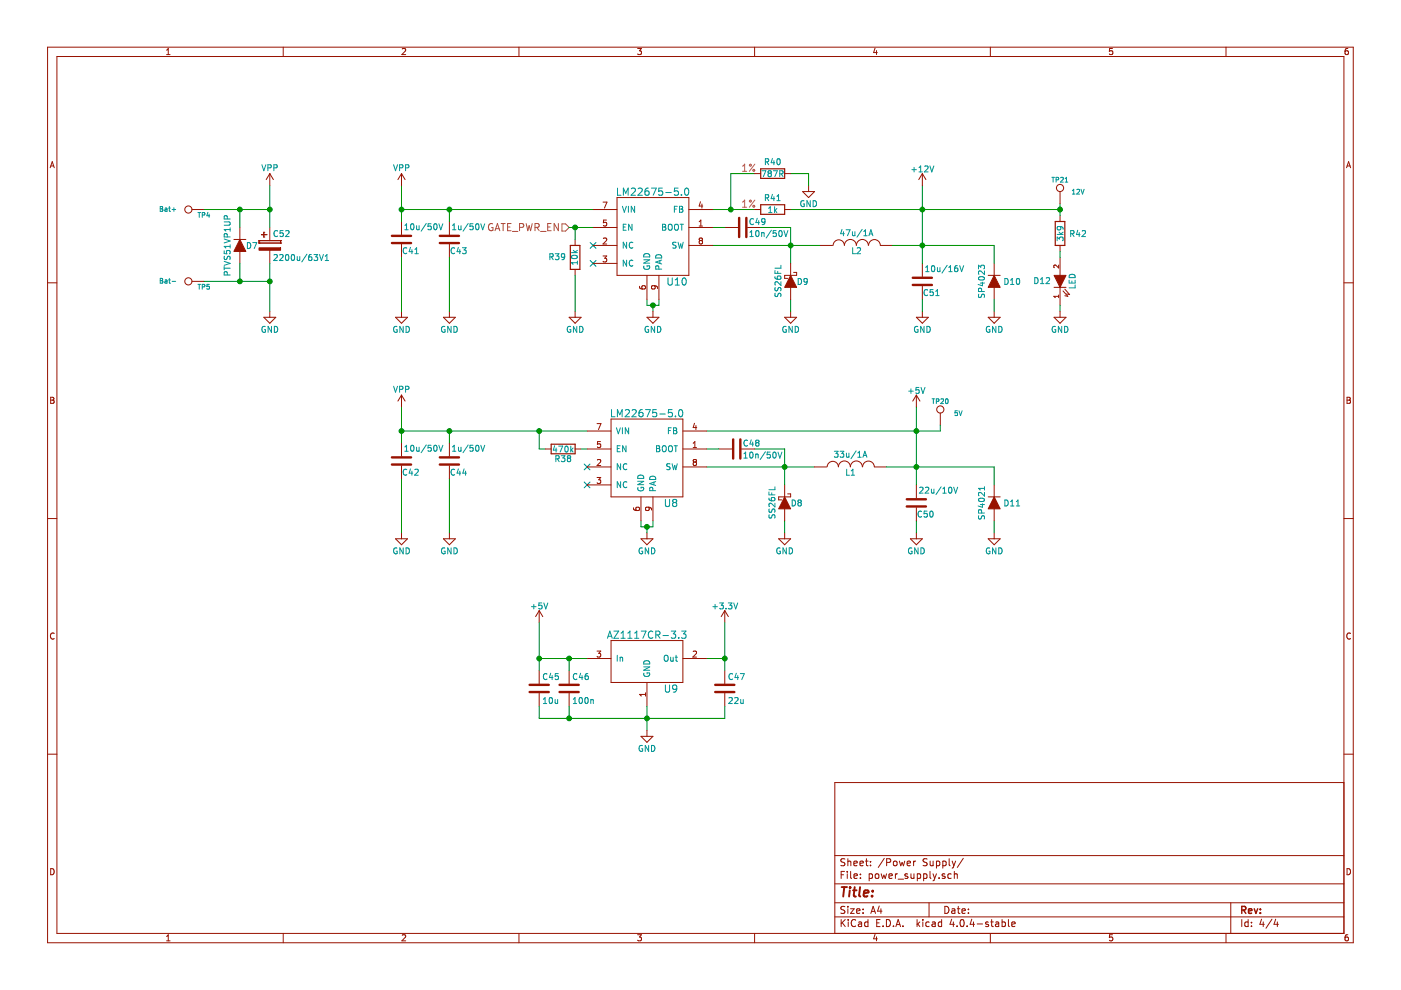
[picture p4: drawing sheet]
EESchema Schematic File Version 2
LIBS:MotCtrl-rescue
LIBS:74xgxx
LIBS:74xx
LIBS:ac-dc
LIBS:actel
LIBS:adc-dac
LIBS:Altera
LIBS:analog_devices
LIBS:analog_switches
LIBS:atmel
LIBS:audio
LIBS:brooktre
LIBS:cmos_ieee
LIBS:cmos4000
LIBS:conn
LIBS:contrib
LIBS:cypress
LIBS:dc-dc
LIBS:device
LIBS:digital-audio
LIBS:display
LIBS:dsp
LIBS:elec-unifil
LIBS:ESD_Protection
LIBS:ftdi
LIBS:gennum
LIBS:graphic
LIBS:hc11
LIBS:intel
LIBS:interface
LIBS:ir
LIBS:Lattice
LIBS:linear
LIBS:logo
LIBS:maxim
LIBS:memory
LIBS:microchip_dspic33dsc
LIBS:microchip_pic10mcu
LIBS:microchip_pic12mcu
LIBS:microchip_pic16mcu
LIBS:microchip_pic18mcu
LIBS:microchip_pic32mcu
LIBS:microchip
LIBS:microcontrollers
LIBS:motor_drivers
LIBS:motorola
LIBS:msp430
LIBS:nordicsemi
LIBS:nxp_armmcu
LIBS:onsemi
LIBS:opto
LIBS:Oscillators
LIBS:philips
LIBS:Power_Management
LIBS:power
LIBS:powerint
LIBS:pspice
LIBS:references
LIBS:regul
LIBS:relays
LIBS:rfcom
LIBS:sensors
LIBS:silabs
LIBS:siliconi
LIBS:stm8
LIBS:stm32
LIBS:supertex
LIBS:switches
LIBS:texas
LIBS:transf
LIBS:transistors
LIBS:ttl_ieee
LIBS:valves
LIBS:video
LIBS:Xicor
LIBS:xilinx
LIBS:Zilog
LIBS:wslp2726
LIBS:test
LIBS:az1117c
LIBS:ina240
LIBS:FDBL0110N60
LIBS:lm5101a
LIBS:LM22675
LIBS:electromechanical
LIBS:MotCtrl-cache
EELAYER 25 0
EELAYER END
$Descr A4 11693 8268
encoding utf-8
Sheet 4 4
Title ""
Date ""
Rev ""
Comp ""
Comment1 ""
Comment2 ""
Comment3 ""
Comment4 ""
$EndDescr
$Comp
L +5V #PWR077
U 1 1
P 4500 5200
F 0 "#PWR077" H 4500 5050 50  0001 C CNN
F 1 "+5V" H 4500 5340 50  0000 C CNN
F 2 "" H 4500 5200 60  0000 C CNN
F 3 "" H 4500 5200 60  0000 C CNN
	1    4500 5200
	1    0    0    -1  
$EndComp
$Comp
L +3.3V #PWR078
U 1 1
P 6050 5200
F 0 "#PWR078" H 6050 5050 50  0001 C CNN
F 1 "+3.3V" H 6050 5340 50  0000 C CNN
F 2 "" H 6050 5200 60  0000 C CNN
F 3 "" H 6050 5200 60  0000 C CNN
	1    6050 5200
	1    0    0    -1  
$EndComp
$Comp
L AZ1117CR-3.3 U9
U 1 1
P 5400 5500
F 0 "U9" H 5600 5250 60  0000 C CNN
F 1 "AZ1117CR-3.3" H 5400 5700 60  0000 C CNN
F 2 "TO_SOT_Packages_SMD:SOT89-3_Housing" H 5400 5500 60  0001 C CNN
F 3 "" H 5400 5500 60  0001 C CNN
	1    5400 5500
	1    0    0    -1  
$EndComp
$Comp
L C C46
U 1 1
P 4750 5750
F 0 "C46" H 4775 5850 50  0000 L CNN
F 1 "100n" H 4775 5650 50  0000 L CNN
F 2 "Capacitors_SMD:C_0402" H 4788 5600 30  0001 C CNN
F 3 "" H 4750 5750 60  0000 C CNN
	1    4750 5750
	1    0    0    -1  
$EndComp
$Comp
L C C47
U 1 1
P 6050 5750
F 0 "C47" H 6075 5850 50  0000 L CNN
F 1 "22u" H 6075 5650 50  0000 L CNN
F 2 "Capacitors_SMD:C_0805" H 6088 5600 30  0001 C CNN
F 3 "" H 6050 5750 60  0000 C CNN
	1    6050 5750
	1    0    0    -1  
$EndComp
$Comp
L C C45
U 1 1
P 4500 5750
F 0 "C45" H 4525 5850 50  0000 L CNN
F 1 "10u" H 4525 5650 50  0000 L CNN
F 2 "Capacitors_SMD:C_0805" H 4538 5600 30  0001 C CNN
F 3 "" H 4500 5750 60  0000 C CNN
	1    4500 5750
	1    0    0    -1  
$EndComp
Wire Wire Line
	4750 5600 4750 5500
Wire Wire Line
	4500 5500 4900 5500
Wire Wire Line
	5900 5500 6050 5500
Wire Wire Line
	6050 5200 6050 5600
Wire Wire Line
	5400 5900 5400 6100
Wire Wire Line
	4500 6000 6050 6000
Wire Wire Line
	6050 6000 6050 5900
Connection ~ 5400 6000
Wire Wire Line
	4750 6000 4750 5900
Wire Wire Line
	4500 6000 4500 5900
Connection ~ 4750 6000
Wire Wire Line
	4500 5200 4500 5600
Connection ~ 4750 5500
Connection ~ 4500 5500
Connection ~ 6050 5500
$Comp
L GND #PWR079
U 1 1
P 5400 6100
F 0 "#PWR079" H 5400 5850 50  0001 C CNN
F 1 "GND" H 5400 5950 50  0000 C CNN
F 2 "" H 5400 6100 60  0000 C CNN
F 3 "" H 5400 6100 60  0000 C CNN
	1    5400 6100
	1    0    0    -1  
$EndComp
$Comp
L CP C52
U 1 1
P 2250 2050
F 0 "C52" H 2275 2150 50  0000 L CNN
F 1 "2200u/63V1" H 2275 1950 50  0000 L CNN
F 2 "Capacitors_angled:C_Radial_D18_L37_P7.5_Angled" H 2288 1900 30  0001 C CNN
F 3 "" H 2250 2050 60  0000 C CNN
	1    2250 2050
	1    0    0    -1  
$EndComp
$Comp
L VPP #PWR080
U 1 1
P 2250 1550
F 0 "#PWR080" H 2250 1400 50  0001 C CNN
F 1 "VPP" H 2250 1700 50  0000 C CNN
F 2 "" H 2250 1550 60  0000 C CNN
F 3 "" H 2250 1550 60  0000 C CNN
	1    2250 1550
	1    0    0    -1  
$EndComp
$Comp
L GND #PWR081
U 1 1
P 2250 2600
F 0 "#PWR081" H 2250 2350 50  0001 C CNN
F 1 "GND" H 2250 2450 50  0000 C CNN
F 2 "" H 2250 2600 60  0000 C CNN
F 3 "" H 2250 2600 60  0000 C CNN
	1    2250 2600
	1    0    0    -1  
$EndComp
Wire Wire Line
	2250 2200 2250 2600
Wire Wire Line
	2250 1550 2250 1900
$Comp
L GND #PWR082
U 1 1
P 5450 2600
F 0 "#PWR082" H 5450 2350 50  0001 C CNN
F 1 "GND" H 5450 2450 50  0000 C CNN
F 2 "" H 5450 2600 60  0000 C CNN
F 3 "" H 5450 2600 60  0000 C CNN
	1    5450 2600
	1    0    0    -1  
$EndComp
Wire Wire Line
	5400 2500 5400 2550
Wire Wire Line
	5400 2550 5500 2550
Wire Wire Line
	5450 2550 5450 2600
Wire Wire Line
	5500 2550 5500 2500
Connection ~ 5450 2550
NoConn ~ 4950 2200
NoConn ~ 4950 2050
Wire Wire Line
	5950 1750 6300 1750
Wire Wire Line
	6300 1450 6100 1450
Wire Wire Line
	6100 1450 6100 1750
Connection ~ 6100 1750
$Comp
L C C49
U 1 1
P 6200 1900
F 0 "C49" V 6150 1950 50  0000 L CNN
F 1 "10n/50V" V 6250 1950 50  0000 L CNN
F 2 "Capacitors_SMD:C_0402" H 6238 1750 30  0001 C CNN
F 3 "" H 6200 1900 60  0000 C CNN
	1    6200 1900
	0    1    1    0   
$EndComp
Wire Wire Line
	5950 1900 6050 1900
Wire Wire Line
	5950 2050 6850 2050
Wire Wire Line
	6600 1900 6600 2200
Wire Wire Line
	6600 1900 6350 1900
Connection ~ 6600 2050
$Comp
L INDUCTOR L2
U 1 1
P 7150 2050
F 0 "L2" V 7100 2050 50  0000 C CNN
F 1 "47u/1A" V 7250 2050 50  0000 C CNN
F 2 "SRN8040TA:SRN8040TA" H 7150 2050 60  0001 C CNN
F 3 "" H 7150 2050 60  0000 C CNN
	1    7150 2050
	0    -1   -1   0   
$EndComp
$Comp
L C C51
U 1 1
P 7700 2350
F 0 "C51" H 7550 2450 50  0000 L CNN
F 1 "10u/16V" H 7350 2250 50  0000 L CNN
F 2 "Capacitors_SMD:C_0805" H 7738 2200 30  0001 C CNN
F 3 "" H 7700 2350 60  0000 C CNN
	1    7700 2350
	-1   0    0    1   
$EndComp
Wire Wire Line
	7450 2050 8300 2050
Wire Wire Line
	7700 1550 7700 2200
$Comp
L GND #PWR083
U 1 1
P 6600 2600
F 0 "#PWR083" H 6600 2350 50  0001 C CNN
F 1 "GND" H 6600 2450 50  0000 C CNN
F 2 "" H 6600 2600 60  0000 C CNN
F 3 "" H 6600 2600 60  0000 C CNN
	1    6600 2600
	1    0    0    -1  
$EndComp
Wire Wire Line
	6600 2600 6600 2500
$Comp
L GND #PWR084
U 1 1
P 7700 2600
F 0 "#PWR084" H 7700 2350 50  0001 C CNN
F 1 "GND" H 7700 2450 50  0000 C CNN
F 2 "" H 7700 2600 60  0000 C CNN
F 3 "" H 7700 2600 60  0000 C CNN
	1    7700 2600
	1    0    0    -1  
$EndComp
Wire Wire Line
	7700 2600 7700 2500
Wire Wire Line
	6600 1750 8850 1750
Connection ~ 7700 2050
$Comp
L GND #PWR085
U 1 1
P 6750 1550
F 0 "#PWR085" H 6750 1300 50  0001 C CNN
F 1 "GND" H 6750 1400 50  0000 C CNN
F 2 "" H 6750 1550 60  0000 C CNN
F 3 "" H 6750 1550 60  0000 C CNN
	1    6750 1550
	1    0    0    -1  
$EndComp
Wire Wire Line
	6600 1450 6750 1450
Wire Wire Line
	6750 1450 6750 1550
$Comp
L C C43
U 1 1
P 3750 2000
F 0 "C43" H 3600 2100 50  0000 L CNN
F 1 "1u/50V" H 3450 1900 50  0000 L CNN
F 2 "Capacitors_SMD:C_0805" H 3788 1850 30  0001 C CNN
F 3 "" H 3750 2000 60  0000 C CNN
	1    3750 2000
	-1   0    0    1   
$EndComp
Wire Wire Line
	3750 1850 3750 1750
Wire Wire Line
	3350 1750 4950 1750
$Comp
L C C41
U 1 1
P 3350 2000
F 0 "C41" H 3200 2100 50  0000 L CNN
F 1 "10u/50V" H 3000 1900 50  0000 L CNN
F 2 "Capacitors_SMD:C_1210" H 3388 1850 30  0001 C CNN
F 3 "" H 3350 2000 60  0000 C CNN
	1    3350 2000
	-1   0    0    1   
$EndComp
Wire Wire Line
	3350 1550 3350 1850
Connection ~ 3750 1750
$Comp
L GND #PWR086
U 1 1
P 3750 2600
F 0 "#PWR086" H 3750 2350 50  0001 C CNN
F 1 "GND" H 3750 2450 50  0000 C CNN
F 2 "" H 3750 2600 60  0000 C CNN
F 3 "" H 3750 2600 60  0000 C CNN
	1    3750 2600
	1    0    0    -1  
$EndComp
$Comp
L GND #PWR087
U 1 1
P 3350 2600
F 0 "#PWR087" H 3350 2350 50  0001 C CNN
F 1 "GND" H 3350 2450 50  0000 C CNN
F 2 "" H 3350 2600 60  0000 C CNN
F 3 "" H 3350 2600 60  0000 C CNN
	1    3350 2600
	1    0    0    -1  
$EndComp
Wire Wire Line
	3350 2150 3350 2600
Wire Wire Line
	3750 2600 3750 2150
$Comp
L LM22675-5.0 U10
U 1 1
P 5450 2000
F 0 "U10" H 5650 1650 60  0000 C CNN
F 1 "LM22675-5.0" H 5450 2400 60  0000 C CNN
F 2 "HSOP-8:HSOP-8" H 5450 1900 60  0001 C CNN
F 3 "" H 5450 1900 60  0001 C CNN
	1    5450 2000
	1    0    0    -1  
$EndComp
$Comp
L +12V #PWR088
U 1 1
P 7700 1550
F 0 "#PWR088" H 7700 1400 50  0001 C CNN
F 1 "+12V" H 7700 1690 50  0000 C CNN
F 2 "" H 7700 1550 60  0000 C CNN
F 3 "" H 7700 1550 60  0000 C CNN
	1    7700 1550
	1    0    0    -1  
$EndComp
Connection ~ 7700 1750
$Comp
L LED D12
U 1 1
P 8850 2350
F 0 "D12" V 8850 2500 50  0000 C CNN
F 1 "LED" H 8850 2250 50  0000 C CNN
F 2 "LEDs:LED_0603" H 8850 2350 60  0001 C CNN
F 3 "" H 8850 2350 60  0000 C CNN
	1    8850 2350
	0    -1   -1   0   
$EndComp
$Comp
L GND #PWR089
U 1 1
P 8850 2600
F 0 "#PWR089" H 8850 2350 50  0001 C CNN
F 1 "GND" H 8850 2450 50  0000 C CNN
F 2 "" H 8850 2600 60  0000 C CNN
F 3 "" H 8850 2600 60  0000 C CNN
	1    8850 2600
	1    0    0    -1  
$EndComp
Wire Wire Line
	8850 2600 8850 2550
$Comp
L R R42
U 1 1
P 8850 1950
F 0 "R42" H 9000 1950 50  0000 C CNN
F 1 "3k9" V 8850 1950 50  0000 C CNN
F 2 "Resistors_SMD:R_0402" V 8780 1950 30  0001 C CNN
F 3 "" H 8850 1950 30  0000 C CNN
	1    8850 1950
	1    0    0    -1  
$EndComp
Wire Wire Line
	8850 1700 8850 1800
Wire Wire Line
	8850 2150 8850 2100
$Comp
L GND #PWR090
U 1 1
P 5400 4450
F 0 "#PWR090" H 5400 4200 50  0001 C CNN
F 1 "GND" H 5400 4300 50  0000 C CNN
F 2 "" H 5400 4450 60  0000 C CNN
F 3 "" H 5400 4450 60  0000 C CNN
	1    5400 4450
	1    0    0    -1  
$EndComp
Wire Wire Line
	5350 4350 5350 4400
Wire Wire Line
	5350 4400 5450 4400
Wire Wire Line
	5400 4400 5400 4450
Wire Wire Line
	5450 4400 5450 4350
Connection ~ 5400 4400
NoConn ~ 4900 4050
NoConn ~ 4900 3900
$Comp
L C C48
U 1 1
P 6150 3750
F 0 "C48" V 6100 3800 50  0000 L CNN
F 1 "10n/50V" V 6200 3800 50  0000 L CNN
F 2 "Capacitors_SMD:C_0402" H 6188 3600 30  0001 C CNN
F 3 "" H 6150 3750 60  0000 C CNN
	1    6150 3750
	0    1    1    0   
$EndComp
Wire Wire Line
	5900 3750 6000 3750
Wire Wire Line
	5900 3900 6800 3900
Wire Wire Line
	6550 3750 6550 4050
Wire Wire Line
	6550 3750 6300 3750
$Comp
L D_Schottky D8
U 1 1
P 6550 4200
F 0 "D8" V 6550 4300 50  0000 C CNN
F 1 "SS26FL" H 6550 4100 50  0000 C CNN
F 2 "Diodes_SMD:SOD-123" H 6550 4450 60  0001 C CNN
F 3 "" H 6550 4200 60  0000 C CNN
	1    6550 4200
	0    1    1    0   
$EndComp
Connection ~ 6550 3900
$Comp
L INDUCTOR L1
U 1 1
P 7100 3900
F 0 "L1" V 7050 3900 50  0000 C CNN
F 1 "33u/1A" V 7200 3900 50  0000 C CNN
F 2 "SRN8040TA:SRN8040TA" H 7100 3900 60  0001 C CNN
F 3 "" H 7100 3900 60  0000 C CNN
	1    7100 3900
	0    -1   -1   0   
$EndComp
$Comp
L C C50
U 1 1
P 7650 4200
F 0 "C50" H 7500 4300 50  0000 L CNN
F 1 "22u/10V" H 7300 4100 50  0000 L CNN
F 2 "Capacitors_SMD:C_0805" H 7688 4050 30  0001 C CNN
F 3 "" H 7650 4200 60  0000 C CNN
	1    7650 4200
	-1   0    0    1   
$EndComp
Wire Wire Line
	7400 3900 8300 3900
Wire Wire Line
	7650 3400 7650 4050
$Comp
L GND #PWR091
U 1 1
P 6550 4450
F 0 "#PWR091" H 6550 4200 50  0001 C CNN
F 1 "GND" H 6550 4300 50  0000 C CNN
F 2 "" H 6550 4450 60  0000 C CNN
F 3 "" H 6550 4450 60  0000 C CNN
	1    6550 4450
	1    0    0    -1  
$EndComp
Wire Wire Line
	6550 4450 6550 4350
$Comp
L GND #PWR092
U 1 1
P 7650 4450
F 0 "#PWR092" H 7650 4200 50  0001 C CNN
F 1 "GND" H 7650 4300 50  0000 C CNN
F 2 "" H 7650 4450 60  0000 C CNN
F 3 "" H 7650 4450 60  0000 C CNN
	1    7650 4450
	1    0    0    -1  
$EndComp
Wire Wire Line
	7650 4450 7650 4350
Connection ~ 7650 3900
$Comp
L C C44
U 1 1
P 3750 3850
F 0 "C44" H 3600 3950 50  0000 L CNN
F 1 "1u/50V" H 3450 3750 50  0000 L CNN
F 2 "Capacitors_SMD:C_0805" H 3788 3700 30  0001 C CNN
F 3 "" H 3750 3850 60  0000 C CNN
	1    3750 3850
	-1   0    0    1   
$EndComp
Wire Wire Line
	3750 3700 3750 3600
Wire Wire Line
	3350 3600 4900 3600
$Comp
L C C42
U 1 1
P 3350 3850
F 0 "C42" H 3200 3950 50  0000 L CNN
F 1 "10u/50V" H 3000 3750 50  0000 L CNN
F 2 "Capacitors_SMD:C_1210" H 3388 3700 30  0001 C CNN
F 3 "" H 3350 3850 60  0000 C CNN
	1    3350 3850
	-1   0    0    1   
$EndComp
Wire Wire Line
	3350 3400 3350 3700
Connection ~ 3750 3600
$Comp
L GND #PWR093
U 1 1
P 3750 4450
F 0 "#PWR093" H 3750 4200 50  0001 C CNN
F 1 "GND" H 3750 4300 50  0000 C CNN
F 2 "" H 3750 4450 60  0000 C CNN
F 3 "" H 3750 4450 60  0000 C CNN
	1    3750 4450
	1    0    0    -1  
$EndComp
$Comp
L GND #PWR094
U 1 1
P 3350 4450
F 0 "#PWR094" H 3350 4200 50  0001 C CNN
F 1 "GND" H 3350 4300 50  0000 C CNN
F 2 "" H 3350 4450 60  0000 C CNN
F 3 "" H 3350 4450 60  0000 C CNN
	1    3350 4450
	1    0    0    -1  
$EndComp
Wire Wire Line
	3350 4000 3350 4450
Wire Wire Line
	3750 4450 3750 4000
$Comp
L LM22675-5.0 U8
U 1 1
P 5400 3850
F 0 "U8" H 5600 3500 60  0000 C CNN
F 1 "LM22675-5.0" H 5400 4250 60  0000 C CNN
F 2 "HSOP-8:HSOP-8" H 5400 3750 60  0001 C CNN
F 3 "" H 5400 3750 60  0001 C CNN
	1    5400 3850
	1    0    0    -1  
$EndComp
Connection ~ 7650 3600
$Comp
L +5V #PWR095
U 1 1
P 7650 3400
F 0 "#PWR095" H 7650 3250 50  0001 C CNN
F 1 "+5V" H 7650 3540 50  0000 C CNN
F 2 "" H 7650 3400 60  0000 C CNN
F 3 "" H 7650 3400 60  0000 C CNN
	1    7650 3400
	1    0    0    -1  
$EndComp
Wire Wire Line
	5900 3600 7850 3600
$Comp
L D_Schottky D9
U 1 1
P 6600 2350
F 0 "D9" V 6600 2450 50  0000 C CNN
F 1 "SS26FL" H 6600 2250 50  0000 C CNN
F 2 "Diodes_SMD:SOD-123" H 6600 2600 60  0001 C CNN
F 3 "" H 6600 2350 60  0000 C CNN
	1    6600 2350
	0    1    1    0   
$EndComp
$Comp
L VPP #PWR096
U 1 1
P 3350 1550
F 0 "#PWR096" H 3350 1400 50  0001 C CNN
F 1 "VPP" H 3350 1700 50  0000 C CNN
F 2 "" H 3350 1550 60  0000 C CNN
F 3 "" H 3350 1550 60  0000 C CNN
	1    3350 1550
	1    0    0    -1  
$EndComp
Connection ~ 3350 1750
$Comp
L VPP #PWR097
U 1 1
P 3350 3400
F 0 "#PWR097" H 3350 3250 50  0001 C CNN
F 1 "VPP" H 3350 3550 50  0000 C CNN
F 2 "" H 3350 3400 60  0000 C CNN
F 3 "" H 3350 3400 60  0000 C CNN
	1    3350 3400
	1    0    0    -1  
$EndComp
Connection ~ 3350 3600
Text HLabel 4750 1900 0    60   Input ~ 0
GATE_PWR_EN
Wire Wire Line
	4750 1900 4950 1900
$Comp
L R R38
U 1 1
P 4700 3750
F 0 "R38" V 4780 3750 50  0000 C CNN
F 1 "470k" V 4700 3750 50  0000 C CNN
F 2 "Resistors_SMD:R_0402" V 4630 3750 30  0001 C CNN
F 3 "" H 4700 3750 30  0000 C CNN
	1    4700 3750
	0    1    1    0   
$EndComp
Wire Wire Line
	4550 3750 4500 3750
Wire Wire Line
	4500 3750 4500 3600
Connection ~ 4500 3600
Wire Wire Line
	4850 3750 4900 3750
$Comp
L R R39
U 1 1
P 4800 2150
F 0 "R39" H 4950 2150 50  0000 C CNN
F 1 "10k" V 4800 2150 50  0000 C CNN
F 2 "Resistors_SMD:R_0402" V 4730 2150 30  0001 C CNN
F 3 "" H 4800 2150 30  0000 C CNN
	1    4800 2150
	-1   0    0    1   
$EndComp
Wire Wire Line
	4800 2000 4800 1900
Connection ~ 4800 1900
$Comp
L GND #PWR098
U 1 1
P 4800 2600
F 0 "#PWR098" H 4800 2350 50  0001 C CNN
F 1 "GND" H 4800 2450 50  0000 C CNN
F 2 "" H 4800 2600 60  0000 C CNN
F 3 "" H 4800 2600 60  0000 C CNN
	1    4800 2600
	1    0    0    -1  
$EndComp
Wire Wire Line
	4800 2600 4800 2300
$Comp
L D D7
U 1 1
P 2000 2050
F 0 "D7" V 2000 2150 50  0000 C CNN
F 1 "PTVS51VP1UP" H 2000 1950 50  0000 C CNN
F 2 "SOD-128:SOD-128" H 2000 2050 60  0001 C CNN
F 3 "" H 2000 2050 60  0000 C CNN
	1    2000 2050
	0    1    1    0   
$EndComp
$Comp
L TESTPAD TP4
U 1 1
P 1650 1750
F 0 "TP4" V 1600 1700 40  0000 C CNN
F 1 "Bat+" V 1650 2000 40  0000 C CNN
F 2 "pads:SolderWirePad_single_SMD_5x5mm" V 1650 1900 60  0001 C CNN
F 3 "" V 1650 1900 60  0000 C CNN
	1    1650 1750
	0    -1   -1   0   
$EndComp
$Comp
L TESTPAD TP5
U 1 1
P 1650 2350
F 0 "TP5" V 1600 2300 40  0000 C CNN
F 1 "Bat-" V 1650 2600 40  0000 C CNN
F 2 "pads:SolderWirePad_single_SMD_5x5mm" V 1650 2500 60  0001 C CNN
F 3 "" V 1650 2500 60  0000 C CNN
	1    1650 2350
	0    -1   -1   0   
$EndComp
Wire Wire Line
	1700 2350 2250 2350
Wire Wire Line
	2000 2350 2000 2200
Wire Wire Line
	2000 1900 2000 1750
Wire Wire Line
	1700 1750 2250 1750
Connection ~ 2250 2350
Connection ~ 2000 2350
Connection ~ 2250 1750
Connection ~ 2000 1750
$Comp
L D D10
U 1 1
P 8300 2350
F 0 "D10" V 8300 2500 50  0000 C CNN
F 1 "SP4023" H 8300 2250 50  0000 C CNN
F 2 "Diodes_SMD:SOD-323" H 8300 2350 60  0001 C CNN
F 3 "" H 8300 2350 60  0000 C CNN
	1    8300 2350
	0    1    1    0   
$EndComp
Wire Wire Line
	8300 2050 8300 2200
$Comp
L GND #PWR099
U 1 1
P 8300 2600
F 0 "#PWR099" H 8300 2350 50  0001 C CNN
F 1 "GND" H 8300 2450 50  0000 C CNN
F 2 "" H 8300 2600 60  0000 C CNN
F 3 "" H 8300 2600 60  0000 C CNN
	1    8300 2600
	1    0    0    -1  
$EndComp
Wire Wire Line
	8300 2600 8300 2500
$Comp
L D D11
U 1 1
P 8300 4200
F 0 "D11" V 8300 4350 50  0000 C CNN
F 1 "SP4021" H 8300 4100 50  0000 C CNN
F 2 "Diodes_SMD:SOD-323" H 8300 4200 60  0001 C CNN
F 3 "" H 8300 4200 60  0000 C CNN
	1    8300 4200
	0    1    1    0   
$EndComp
Wire Wire Line
	8300 3900 8300 4050
$Comp
L GND #PWR0100
U 1 1
P 8300 4450
F 0 "#PWR0100" H 8300 4200 50  0001 C CNN
F 1 "GND" H 8300 4300 50  0000 C CNN
F 2 "" H 8300 4450 60  0000 C CNN
F 3 "" H 8300 4450 60  0000 C CNN
	1    8300 4450
	1    0    0    -1  
$EndComp
Wire Wire Line
	8300 4450 8300 4350
$Comp
L R R40
U 1 1
P 6450 1450
F 0 "R40" V 6350 1450 50  0000 C CNN
F 1 "787R" V 6450 1450 50  0000 C CNN
F 2 "Resistors_SMD:R_0402" V 6380 1450 30  0001 C CNN
F 3 "" H 6450 1450 30  0000 C CNN
F 4 "1%" V 6400 1250 60  0000 C CNN " Tolerance"
	1    6450 1450
	0    1    1    0   
$EndComp
$Comp
L R R41
U 1 1
P 6450 1750
F 0 "R41" V 6350 1750 50  0000 C CNN
F 1 "1k" V 6450 1750 50  0000 C CNN
F 2 "Resistors_SMD:R_0402" V 6380 1750 30  0001 C CNN
F 3 "" H 6450 1750 30  0000 C CNN
F 4 "1%" V 6400 1550 60  0000 C CNN " Tolerance"
	1    6450 1750
	0    1    1    0   
$EndComp
$Comp
L TESTPAD TP21
U 1 1
P 8850 1650
F 0 "TP21" H 8850 1800 40  0000 C CNN
F 1 "12V" H 9000 1700 40  0000 C CNN
F 2 "Measurement_Points:Measurement_Point_Round-SMD-Pad_Small" V 8850 1800 60  0001 C CNN
F 3 "" V 8850 1800 60  0000 C CNN
	1    8850 1650
	1    0    0    -1  
$EndComp
Connection ~ 8850 1750
$Comp
L TESTPAD TP20
U 1 1
P 7850 3500
F 0 "TP20" H 7850 3650 40  0000 C CNN
F 1 "5V" H 8000 3550 40  0000 C CNN
F 2 "Measurement_Points:Measurement_Point_Round-SMD-Pad_Small" V 7850 3650 60  0001 C CNN
F 3 "" V 7850 3650 60  0000 C CNN
	1    7850 3500
	1    0    0    -1  
$EndComp
Wire Wire Line
	7850 3600 7850 3550
$EndSCHEMATC
